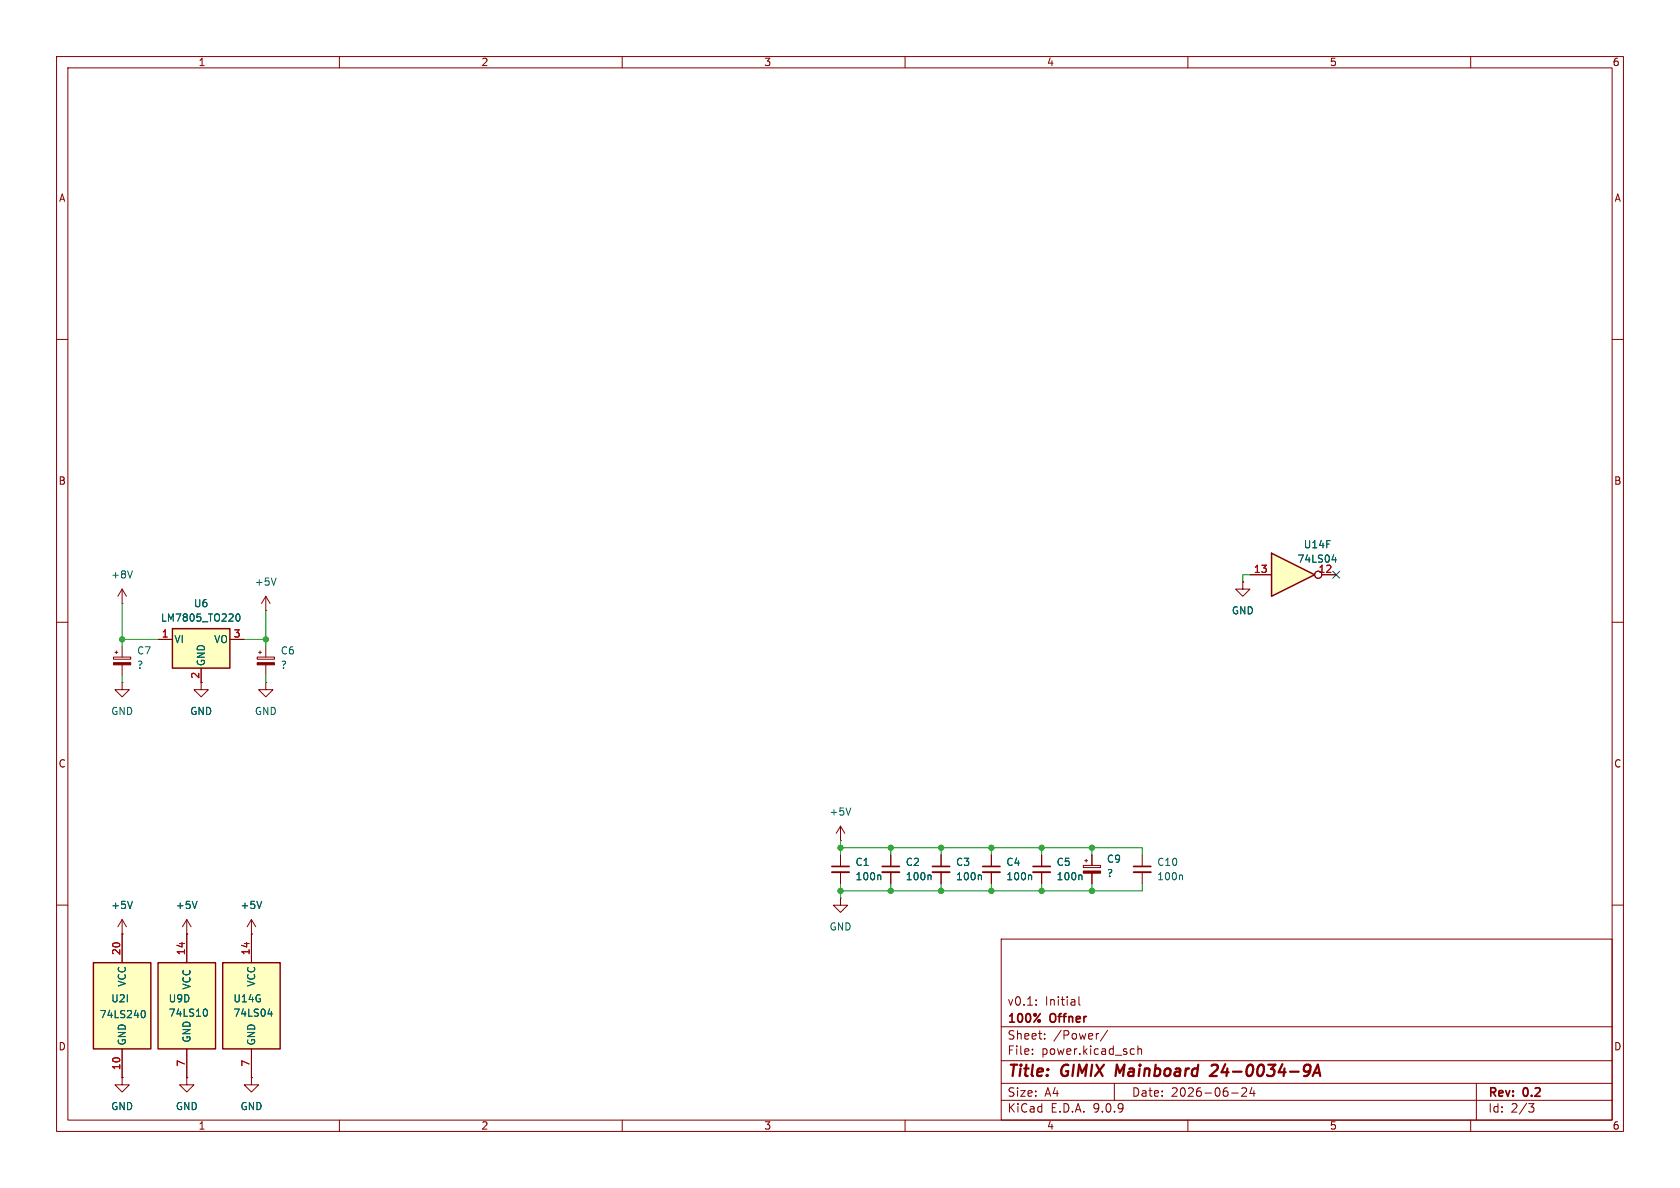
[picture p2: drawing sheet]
<svg xmlns="http://www.w3.org/2000/svg" width="297mm" height="210mm" viewBox="0 0 297 210" stroke-linecap="round" stroke-linejoin="round" font-family="sans-serif">
<g fill="none" stroke="#840000" stroke-width=".18">
<path d="M10 10h277v190h-277zM12 12h273v186h-273zM60 10v2M110 10v2M160 10v2M210 10v2M260 10v2M10 60h2M285 60h2M10 110h2M285 110h2M35.6 120.7v1.2h1.2l-1.2 1.3-1.3-1.3h1.3"/>
<path d="M191.5 153h3.1v.4h-3.1zM191.8 152.1h.5M192 151.9v.5M193 151.1v1.9M193 154.4v1.8M201.9 151.1v2.1M201.9 154.2v2M10 160h2M44.4 165.1h.1M44.4 162.6l-.7 1.2M44.4 162.6l.8 1.2M44.4 162.6v2.5"/>
<path d="M177 166h108v32h-108zM183.2 177.6v.1M183.2 176.8v.1M190.7 176.2v1.3l.3 .2M285 160h2M60 198v2M110 198v2M160 198v2M177 194.5h108M177 191.5h108M177 187.5h108M177 181.5h108"/>
<path d="M182.5 186.3v.1M182.5 185.5v.1M184.7 183.6v.1M184.7 182.8v.1M194.2 182.7l-.2 .1M195.8 182.1l-1.3 2M197 191.5v3M200.1 185.4l.4 .1M200.5 186.3l-.4 .1M201.2 185.5l.2-.1 .3 .1 .1 .9M201.2 184.9v1.5M210 198v2"/>
<path d="M217.7 193.2h1.2M219.5 192.4l.6-.1 .2 .1 .1 .3-.9 1.1h.9M221.3 192.2l-.3 1.1h.9M221.7 192.8v1M260 198v2M261 191.5v6.5M270.2 195.1h1l-.5 .6 .4 .1 .1 .5-.3 .3h-.4"/>
</g>
<path d="M197.5 188.2l-.3 2M215 188.2h-.5l-.3 .2M215.2 189.1l-1.3 1.1h1.2M231.4 188.2l.2 .2a1.8 1.8 0 0 1-.4 1.6M231.6 189.1l-.4 .3M232.1 190.2l.9-2 .4 2M232.3 189.6h1" fill="none" stroke="#840000" stroke-width=".4"/>
<path d="M191.5 154h3.1v.4h-3.1z" fill="#840000" stroke="#840000" stroke-width=".18"/>
<path d="M200.4 153.2h3.1" fill="none" stroke="#840000" stroke-width=".3"/>
<path d="M200.4 154.2h3.1" fill="none" stroke="#840000" stroke-width=".33"/>
<path d="M46.3 159.3l-.5 1.3M208.9 154.7l.2 .2v.6" fill="none" stroke="#006464" stroke-width=".18"/>
<path d="M27.9 170.2h10.2v15.2h-10.2z" fill="#ffffc2"/>
<path d="M27.9 170.2h10.2v15.2h-10.2z" fill="none" stroke="#840000" stroke-width=".25"/>
<path d="M33 165.1v5.1M33 185.4v5.1" fill="none" stroke="#840000" stroke-width=".18"/>
<path d="M36.4 178.4a.79 .79 0 0 1 0 1.2" fill="none" stroke="#006464" stroke-width=".18"/>
<path d="M16.5 170.2h10.2v15.2h-10.2z" fill="#ffffc2"/>
<path d="M16.5 170.2h10.2v15.2h-10.2z" fill="none" stroke="#840000" stroke-width=".25"/>
<g fill="none" stroke="#840000" stroke-width=".18">
<path d="M20.1 116.2h3v.3h-3zM20.3 115.3h.5M20.6 115.1v.5M21.6 106.7h.1M21.6 104.1v2.6M21.6 114.3v1.9M21.6 117.5v1.9M21.6 104.1l-.8 1.3M21.6 104.1l.8 1.3M21.6 120.7v1.2h1.3l-1.3 1.3-1.3-1.3h1.3M21.6 120.7h.1M47 120.7v1.2h1.3l-1.3 1.3-1.3-1.3h1.3"/>
<path d="M47 120.7h.1M157.5 151.1v2.1M157.5 154.2v2M21.6 165.1h.1M21.6 162.6v7.6M21.6 162.6l-.8 1.2M21.6 162.6l.8 1.2M33 165.1h.1M33 162.6l-.7 1.2M33 162.6l.8 1.2M33 162.6v2.5M21.6 185.4v5.1"/>
</g>
<path d="M23.4 100.9l-.4 1.3M23.4 159.3l-.4 1.3M34.8 159.3l-.4 1.3M164.4 154.7l.2 .2v.6M25.1 178.7l.2-.1a.68 .68 0 0 1 .4 .7 .68 .68 0 0 1-.4 .6l-.2-.1" fill="none" stroke="#006464" stroke-width=".18"/>
<path d="M20.1 117.1h3v.4h-3z" fill="#840000" stroke="#840000" stroke-width=".18"/>
<path d="M156 153.2h3" fill="none" stroke="#840000" stroke-width=".3"/>
<path d="M156 154.2h3" fill="none" stroke="#840000" stroke-width=".33"/>
<path d="M30.5 111.1h10.1v7h-10.1z" fill="#ffffc2"/>
<path d="M30.5 111.1h10.1v7h-10.1z" fill="none" stroke="#840000" stroke-width=".25"/>
<g fill="none" stroke="#840000" stroke-width=".18">
<path d="M27.9 113h2.6M35.6 118.1v2.6M40.6 113h2.6M45.5 116.2h3v.3h-3zM45.7 115.3h.5M46 115.1v.5M47 108h.1M47 105.4v2.6M47 114.3v1.9M47 117.5v1.9M47 105.4l-.8 1.3M47 105.4l.8 1.3"/>
<path d="M148.6 158.8v1.2h1.3l-1.3 1.3-1.3-1.3h1.3M148.6 158.8h.1M148.6 148.6h.1M148.6 146.1l-.8 1.2M148.6 146.1l.8 1.2M148.6 146.1v2.5M148.6 151.1v2.1M148.6 154.2v2M21.6 190.5v1.3h1.3l-1.3 1.2-1.3-1.2h1.3M21.6 190.5h.1M33 190.5v1.3h1.3l-1.3 1.2-1.3-1.2h1.3M33 190.5h.1"/>
<path d="M44.4 190.5v1.3h1.3l-1.3 1.2-1.2-1.2h1.2M44.4 190.5h.1"/>
</g>
<path d="M41.9 108.6l.1-.1a.68 .68 0 0 1 .4 .7 .68 .68 0 0 1-.4 .6 .84 .84 0 0 1-.1-1.2zM48.8 102.2l-.4 1.2M150.4 142.8l-.4 1.3M155.5 154.7l.2 .2v.6" fill="none" stroke="#006464" stroke-width=".18"/>
<path d="M45.5 117.1h3v.4h-3z" fill="#840000" stroke="#840000" stroke-width=".18"/>
<path d="M147.1 153.2h3" fill="none" stroke="#840000" stroke-width=".3"/>
<path d="M147.1 154.2h3" fill="none" stroke="#840000" stroke-width=".33"/>
<path d="M39.4 170.2h10.1v15.2h-10.1z" fill="#ffffc2"/>
<path d="M39.4 170.2h10.1v15.2h-10.1z" fill="none" stroke="#840000" stroke-width=".25"/>
<path d="M219.7 102.9v1.2h1.3l-1.3 1.3-1.3-1.3h1.3M219.7 102.9h.1M166.4 151.1v2.1M166.4 154.2v2M175.3 151.1v2.1M175.3 154.2v2M184.1 151.1v2.1M184.1 154.2v2M44.4 165.1v5.1M44.4 185.4v5.1" fill="none" stroke="#840000" stroke-width=".18"/>
<path d="M173.3 154.7l.2 .2v.6M182.2 154.7l.2 .2v.6M191.1 154.7l.2 .2v.6M47.4 179.2h.8M48 178.8v.8" fill="none" stroke="#006464" stroke-width=".18"/>
<path d="M164.8 153.2h3.1M173.7 153.2h3.1M182.6 153.2h3.1" fill="none" stroke="#840000" stroke-width=".3"/>
<path d="M164.8 154.2h3.1M173.7 154.2h3.1M182.6 154.2h3.1" fill="none" stroke="#840000" stroke-width=".33"/>
<path d="M224.8 97.8l7.6 3.8-7.6 3.8z" fill="#ffffc2"/>
<path d="M224.8 97.8l7.6 3.8-7.6 3.8z" fill="none" stroke="#840000" stroke-width=".25"/>
<g fill="none" stroke="#840000" stroke-width=".18">
<path d="M27.9 113h2.6M35.6 118.1v2.6M40.6 113h2.6M219.7 102.9h.1M221 101.6h3.8M233.7 101.6h2.5M148.6 151.1v2.1M148.6 154.2v2M157.5 151.1v2.1M157.5 154.2v2M166.4 151.1v2.1M166.4 154.2v2"/>
<path d="M175.3 151.1v2.1M175.3 154.2v2M184.1 151.1v2.1M184.1 154.2v2M193 151.1v1.9M193 154.4v1.8M21.6 165.1h.1M21.6 165.1v5.1M33 165.1h.1M33 165.1v5.1M44.4 165.1h.1M44.4 165.1v5.1"/>
<path d="M21.6 190.5h.1M21.6 185.4v5.1M33 190.5h.1M33 185.4v5.1M44.4 190.5h.1M44.4 185.4v5.1"/>
<circle cx="233" cy="101.6" r=".63"/>
</g>
<g fill="none" stroke="#006464" stroke-width=".18">
<path d="M235.5 99h.8M236.1 98.5v.9M41.9 108.6l.1-.1a.68 .68 0 0 1 .4 .7 .68 .68 0 0 1-.4 .6 .84 .84 0 0 1-.1-1.2zM23.4 159.3l-.4 1.3M34.8 159.3l-.4 1.3M46.3 159.3l-.5 1.3M155.5 154.7l.2 .2v.6M164.4 154.7l.2 .2v.6M173.3 154.7l.2 .2v.6M182.2 154.7l.2 .2v.6M191.1 154.7l.2 .2v.6M25.1 178.7l.2-.1a.68 .68 0 0 1 .4 .7 .68 .68 0 0 1-.4 .6l-.2-.1"/>
<path d="M36.4 178.4a.79 .79 0 0 1 0 1.2M47.4 179.2h.8M48 178.8v.8"/>
</g>
<g fill="none" stroke="#009600" stroke-width=".18">
<path d="M21.6 113h6.3M21.6 106.7v7.6M21.6 119.4v1.3M43.2 113h3.8M47 108v6.3M47 119.4v1.3M221 101.6h-1.3v1.3M148.6 149.9h53.3v1.2M148.6 148.6v2.5M148.6 156.2v2.6M157.5 149.9v1.2M157.5 156.2v1.3"/>
<path d="M166.4 149.9v1.2M166.4 156.2v1.3M175.3 149.9v1.2M175.3 156.2v1.3M184.1 149.9v1.2M184.1 156.2v1.3M193 149.9v1.2M193 156.2v1.3M201.9 156.2v1.3h-53.3"/>
</g>
<path d="M235.6 101l1.2 1.2M236.8 101l-1.2 1.2" fill="none" stroke="#000084" stroke-width=".18"/>
<g fill="#009600" stroke="#009600" stroke-width=".18">
<circle cx="193" cy="157.5" r=".46"/>
<circle cx="184.1" cy="157.5" r=".46"/>
<circle cx="166.4" cy="149.9" r=".46"/>
<circle cx="175.3" cy="149.9" r=".46"/>
<circle cx="166.4" cy="157.5" r=".46"/>
<circle cx="184.1" cy="149.9" r=".46"/>
<circle cx="175.3" cy="157.5" r=".46"/>
<circle cx="193" cy="149.9" r=".46"/>
<circle cx="47" cy="113" r=".46"/>
<circle cx="148.6" cy="149.9" r=".46"/>
<circle cx="148.6" cy="157.5" r=".46"/>
<circle cx="21.6" cy="113" r=".46"/>
<circle cx="157.5" cy="149.9" r=".46"/>
<circle cx="157.5" cy="157.5" r=".46"/>
</g>
<g font-size="2.8" fill="#840000">
<text x="178" y="190.9">Title:</text>
<text x="187.7" y="190.9">GIMIX</text>
<text x="198.1" y="190.9">Mainboard</text>
<text x="215.7" y="190.9">24-0034-9A</text>
</g>
<g font-size="2.1" fill="#840000">
<text x="178" y="178">v0.1:</text>
<text x="184.7" y="178">Initial</text>
<text x="178" y="184">Sheet:</text>
<text x="178" y="181.2">100%</text>
<text x="185.7" y="181.2">Offner</text>
<text x="186.2" y="184">/Power/</text>
<text x="178" y="186.7">File:</text>
<text x="184.1" y="186.7">power.kicad_sch</text>
<text x="178" y="196.9">KiCad</text>
<text x="178" y="194.1">Size:</text>
<text x="184.7" y="194.1">A4</text>
<text x="185.7" y="196.9">E.D.A.</text>
<text x="193.3" y="196.9">9.0.9</text>
<text x="200" y="194.1">Date:</text>
<text x="207" y="194.1">2026-06-24</text>
<text x="263" y="194.3">Rev:</text>
<text x="263" y="196.9">Id:</text>
<text x="267.1" y="196.9">2/3</text>
<text x="269.4" y="194.3">0.2</text>
</g>
<g font-size="1.8" fill="#840000">
<text x="35" y="11.9">1</text>
<text x="85" y="11.9">2</text>
<text x="135" y="11.9">3</text>
<text x="185" y="11.9">4</text>
<text x="235" y="11.9">5</text>
<text x="285" y="11.9">6</text>
<text x="10.3" y="35.9">A</text>
<text x="285.3" y="35.9">A</text>
<text x="10.3" y="85.9">B</text>
<text x="285.3" y="85.9">B</text>
<text x="10.3" y="135.9">C</text>
<text x="285.3" y="135.9">C</text>
<text x="10.3" y="185.9">D</text>
<text x="285.3" y="185.9">D</text>
<text x="35" y="199.9">1</text>
<text x="85" y="199.9">2</text>
<text x="135" y="199.9">3</text>
<text x="185" y="199.9">4</text>
<text x="235" y="199.9">5</text>
<text x="285" y="199.9">6</text>
</g>
<g font-size="1.8" fill="#a90000">
<text x="221.6" y="101.3">13</text>
<text x="233" y="101.3">12</text>
<text x="28.5" y="112.8">1</text>
<text x="41.2" y="112.8">3</text>
<text x="35.3" y="120.1" transform="rotate(-90 35.3 120.1)">2</text>
<text x="21.3" y="169" transform="rotate(-90 21.3 169)">20</text>
<text x="32.8" y="169" transform="rotate(-90 32.8 169)">14</text>
<text x="44.2" y="169" transform="rotate(-90 44.2 169)">14</text>
<text x="21.3" y="189.3" transform="rotate(-90 21.3 189.3)">10</text>
<text x="32.8" y="188.7" transform="rotate(-90 32.8 188.7)">7</text>
<text x="44.2" y="188.7" transform="rotate(-90 44.2 188.7)">7</text>
</g>
<g font-size="1.8" fill="#006464">
<text x="229.3" y="99.7">74LS04</text>
<text x="230.4" y="97.1">U14F</text>
<text x="19.6" y="102.5">+8V</text>
<text x="34.2" y="107.5">U6</text>
<text x="45" y="103.7">+5V</text>
<text x="28.4" y="110.1">LM7805_TO220</text>
<text x="30.7" y="113.9">VI</text>
<text x="37.8" y="113.9">VO</text>
<text x="217.7" y="108.8">GND</text>
<text x="24.1" y="115.9">C7</text>
<text x="24.1" y="118.4">?</text>
<text x="36.4" y="117.9" transform="rotate(-90 36.4 117.9)">GND</text>
<text x="49.5" y="115.9">C6</text>
<text x="49.5" y="118.4">?</text>
<text x="19.6" y="126.6">GND</text>
<text x="33.5" y="126.6">GND</text>
<text x="45" y="126.6">GND</text>
<text x="146.6" y="144.4">+5V</text>
<text x="151.1" y="153.3">C1</text>
<text x="151.1" y="155.8">100n</text>
<text x="160" y="153.3">C2</text>
<text x="160" y="155.8">100n</text>
<text x="168.9" y="153.3">C3</text>
<text x="168.9" y="155.8">100n</text>
<text x="177.8" y="153.3">C4</text>
<text x="177.8" y="155.8">100n</text>
<text x="186.7" y="153.3">C5</text>
<text x="186.7" y="155.8">100n</text>
<text x="195.6" y="152.7">C9</text>
<text x="195.6" y="155.3">?</text>
<text x="204.5" y="155.8">100n</text>
<text x="204.5" y="153.3">C10</text>
<text x="19.6" y="160.9">+5V</text>
<text x="31" y="160.9">+5V</text>
<text x="42.4" y="160.9">+5V</text>
<text x="146.6" y="164.7">GND</text>
<text x="19.6" y="177.4">U2I</text>
<text x="22.5" y="174.5" transform="rotate(-90 22.5 174.5)">VCC</text>
<text x="29.7" y="177.4">U9D</text>
<text x="29.7" y="179.9">74LS10</text>
<text x="33.9" y="175" transform="rotate(-90 33.9 175)">VCC</text>
<text x="41.2" y="177.4">U14G</text>
<text x="41.2" y="179.9">74LS04</text>
<text x="45.3" y="174.5" transform="rotate(-90 45.3 174.5)">VCC</text>
<text x="17.5" y="180.2">74LS240</text>
<text x="22.5" y="184.9" transform="rotate(-90 22.5 184.9)">GND</text>
<text x="33.9" y="184.4" transform="rotate(-90 33.9 184.4)">GND</text>
<text x="45.3" y="184.9" transform="rotate(-90 45.3 184.9)">GND</text>
<text x="19.6" y="196.4">GND</text>
<text x="31" y="196.4">GND</text>
<text x="42.4" y="196.4">GND</text>
</g>
</svg>
